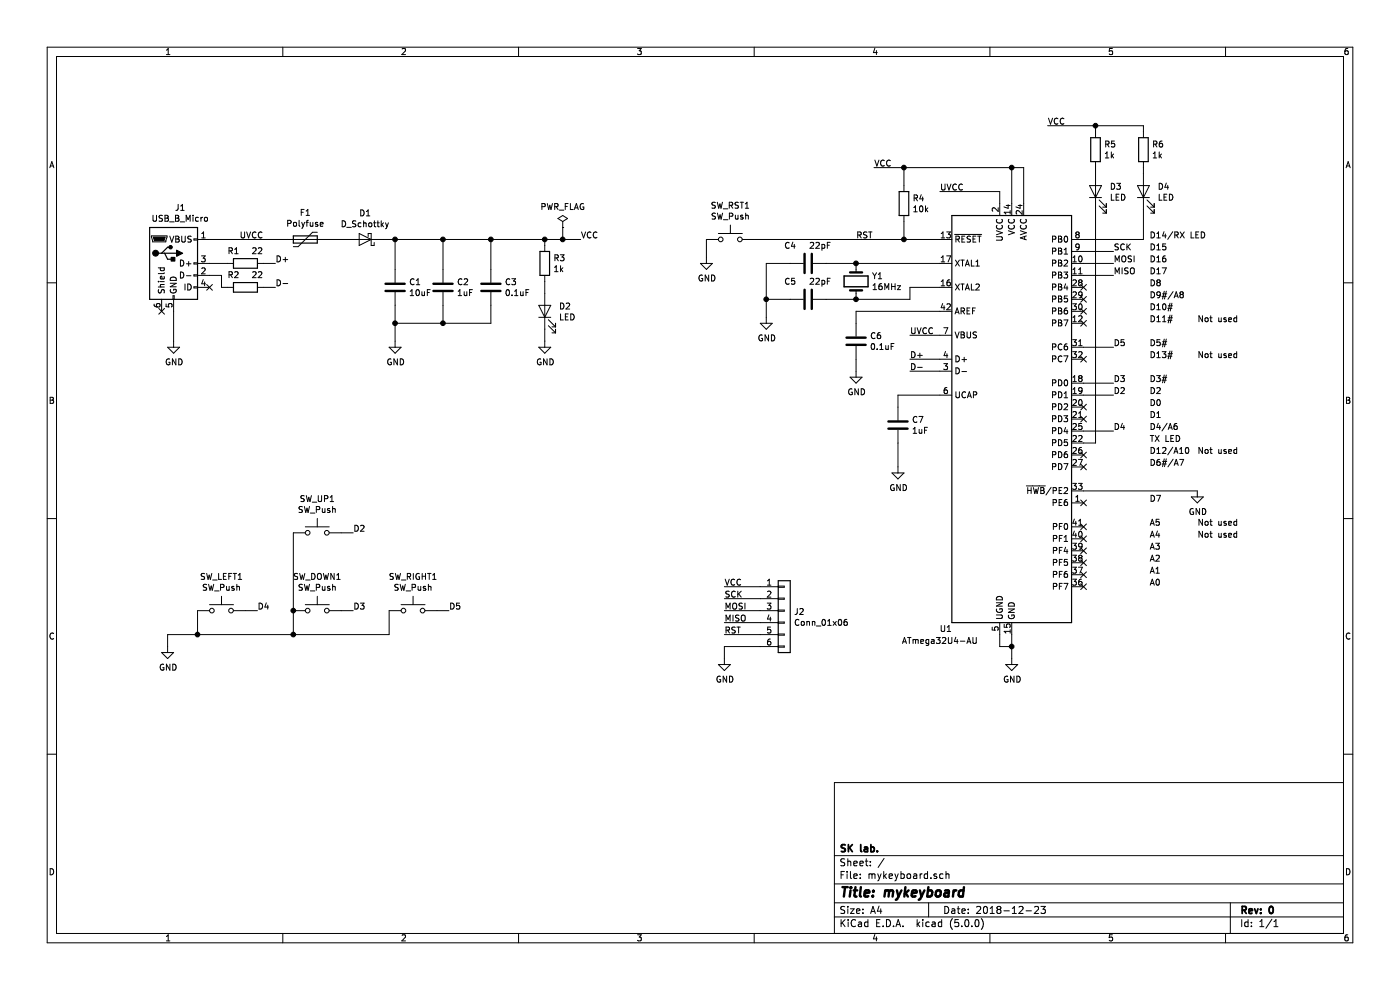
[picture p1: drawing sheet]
EESchema Schematic File Version 4
LIBS:mykeyboard-cache
EELAYER 26 0
EELAYER END
$Descr A4 11693 8268
encoding utf-8
Sheet 1 1
Title "mykeyboard"
Date "2018-12-23"
Rev "0"
Comp "SK lab."
Comment1 ""
Comment2 ""
Comment3 ""
Comment4 ""
$EndDescr
$Comp
L MCU_Microchip_ATmega:ATmega32U4-AU U1
U 1 1
P 8450 3500
F 0 "U1" H 7900 1750 50  0000 C CNN
F 1 "ATmega32U4-AU" H 7850 1650 50  0000 C CNN
F 2 "Package_QFP:TQFP-44_10x10mm_P0.8mm" H 8450 3500 50  0001 C CIN
F 3 "http://ww1.microchip.com/downloads/en/DeviceDoc/Atmel-7766-8-bit-AVR-ATmega16U4-32U4_Datasheet.pdf" H 8450 3500 50  0001 C CNN
	1    8450 3500
	1    0    0    -1  
$EndComp
$Comp
L Switch:SW_Push SW_RST1
U 1 1
P 6100 2000
F 0 "SW_RST1" H 6100 2285 50  0000 C CNN
F 1 "SW_Push" H 6100 2194 50  0000 C CNN
F 2 "Button_Switch_THT:SW_PUSH-12mm" H 6100 2200 50  0001 C CNN
F 3 "" H 6100 2200 50  0001 C CNN
	1    6100 2000
	1    0    0    -1  
$EndComp
$Comp
L Switch:SW_Push SW_LEFT1
U 1 1
P 1850 5100
F 0 "SW_LEFT1" H 1850 5385 50  0000 C CNN
F 1 "SW_Push" H 1850 5294 50  0000 C CNN
F 2 "Button_Switch_Keyboard:SW_Cherry_MX1A_1.50u_Plate" H 1850 5300 50  0001 C CNN
F 3 "" H 1850 5300 50  0001 C CNN
	1    1850 5100
	1    0    0    -1  
$EndComp
$Comp
L Switch:SW_Push SW_DOWN1
U 1 1
P 2650 5100
F 0 "SW_DOWN1" H 2650 5385 50  0000 C CNN
F 1 "SW_Push" H 2650 5294 50  0000 C CNN
F 2 "Button_Switch_Keyboard:SW_Cherry_MX1A_1.50u_Plate" H 2650 5300 50  0001 C CNN
F 3 "" H 2650 5300 50  0001 C CNN
	1    2650 5100
	1    0    0    -1  
$EndComp
$Comp
L Switch:SW_Push SW_RIGHT1
U 1 1
P 3450 5100
F 0 "SW_RIGHT1" H 3450 5385 50  0000 C CNN
F 1 "SW_Push" H 3450 5294 50  0000 C CNN
F 2 "Button_Switch_Keyboard:SW_Cherry_MX1A_1.50u_Plate" H 3450 5300 50  0001 C CNN
F 3 "" H 3450 5300 50  0001 C CNN
	1    3450 5100
	1    0    0    -1  
$EndComp
$Comp
L Switch:SW_Push SW_UP1
U 1 1
P 2650 4450
F 0 "SW_UP1" H 2650 4735 50  0000 C CNN
F 1 "SW_Push" H 2650 4644 50  0000 C CNN
F 2 "Button_Switch_Keyboard:SW_Cherry_MX1A_1.50u_Plate" H 2650 4650 50  0001 C CNN
F 3 "" H 2650 4650 50  0001 C CNN
	1    2650 4450
	1    0    0    -1  
$EndComp
$Comp
L Connector:USB_B_Micro J1
U 1 1
P 1450 2200
F 0 "J1" H 1505 2667 50  0000 C CNN
F 1 "USB_B_Micro" H 1505 2576 50  0000 C CNN
F 2 "Connector_USB:USB_Micro-B_Molex-105017-0001" H 1600 2150 50  0001 C CNN
F 3 "~" H 1600 2150 50  0001 C CNN
	1    1450 2200
	1    0    0    -1  
$EndComp
$Comp
L power:GND #PWR02
U 1 1
P 1450 2850
F 0 "#PWR02" H 1450 2600 50  0001 C CNN
F 1 "GND" H 1455 2677 50  0000 C CNN
F 2 "" H 1450 2850 50  0001 C CNN
F 3 "" H 1450 2850 50  0001 C CNN
	1    1450 2850
	1    0    0    -1  
$EndComp
$Comp
L Device:R R1
U 1 1
P 2050 2200
F 0 "R1" V 2150 2300 50  0000 C CNN
F 1 "22" V 2150 2100 50  0000 C CNN
F 2 "Resistor_SMD:R_0603_1608Metric_Pad1.05x0.95mm_HandSolder" V 1980 2200 50  0001 C CNN
F 3 "~" H 2050 2200 50  0001 C CNN
	1    2050 2200
	0    -1   -1   0   
$EndComp
$Comp
L Device:R R2
U 1 1
P 2050 2400
F 0 "R2" V 2150 2500 50  0000 C CNN
F 1 "22" V 2150 2300 50  0000 C CNN
F 2 "Resistor_SMD:R_0603_1608Metric_Pad1.05x0.95mm_HandSolder" V 1980 2400 50  0001 C CNN
F 3 "~" H 2050 2400 50  0001 C CNN
	1    2050 2400
	0    -1   -1   0   
$EndComp
Wire Wire Line
	1900 2400 1850 2400
Wire Wire Line
	1850 2400 1850 2300
Wire Wire Line
	1850 2300 1750 2300
Wire Wire Line
	1750 2200 1900 2200
Text Label 2000 2000 0    50   ~ 0
UVCC
Wire Wire Line
	2200 2200 2300 2200
Wire Wire Line
	2200 2400 2300 2400
Text Label 2300 2200 0    50   ~ 0
D+
Text Label 2300 2400 0    50   ~ 0
D-
Wire Wire Line
	7850 3000 7600 3000
Wire Wire Line
	7850 3100 7600 3100
Text Label 7600 3000 0    50   ~ 0
D+
Text Label 7600 3100 0    50   ~ 0
D-
$Comp
L Device:Crystal Y1
U 1 1
P 7150 2350
F 0 "Y1" V 7104 2481 50  0000 L CNN
F 1 "16MHz" V 7195 2481 50  0000 L CNN
F 2 "Crystal:Crystal_SMD_3215-2Pin_3.2x1.5mm" H 7150 2350 50  0001 C CNN
F 3 "~" H 7150 2350 50  0001 C CNN
	1    7150 2350
	0    1    1    0   
$EndComp
$Comp
L Device:C C4
U 1 1
P 6750 2200
F 0 "C4" V 6600 2050 50  0000 C CNN
F 1 "22pF" V 6600 2300 50  0000 C CNN
F 2 "Capacitor_SMD:C_0603_1608Metric_Pad1.05x0.95mm_HandSolder" H 6788 2050 50  0001 C CNN
F 3 "~" H 6750 2200 50  0001 C CNN
	1    6750 2200
	0    1    1    0   
$EndComp
$Comp
L Device:C C5
U 1 1
P 6750 2500
F 0 "C5" V 6600 2350 50  0000 C CNN
F 1 "22pF" V 6600 2600 50  0000 C CNN
F 2 "Capacitor_SMD:C_0603_1608Metric_Pad1.05x0.95mm_HandSolder" H 6788 2350 50  0001 C CNN
F 3 "~" H 6750 2500 50  0001 C CNN
	1    6750 2500
	0    1    1    0   
$EndComp
Wire Wire Line
	6900 2200 7150 2200
Wire Wire Line
	7150 2200 7850 2200
Connection ~ 7150 2200
Wire Wire Line
	7850 2400 7600 2400
Wire Wire Line
	7600 2400 7600 2500
Wire Wire Line
	7600 2500 7150 2500
Connection ~ 7150 2500
Wire Wire Line
	7150 2500 6900 2500
$Comp
L power:GND #PWR07
U 1 1
P 6400 2650
F 0 "#PWR07" H 6400 2400 50  0001 C CNN
F 1 "GND" H 6405 2477 50  0000 C CNN
F 2 "" H 6400 2650 50  0001 C CNN
F 3 "" H 6400 2650 50  0001 C CNN
	1    6400 2650
	1    0    0    -1  
$EndComp
Wire Wire Line
	6600 2500 6400 2500
Wire Wire Line
	6400 2500 6400 2650
Wire Wire Line
	6600 2200 6400 2200
Wire Wire Line
	6400 2200 6400 2500
Connection ~ 6400 2500
$Comp
L Device:C C7
U 1 1
P 7500 3550
F 0 "C7" H 7615 3596 50  0000 L CNN
F 1 "1uF" H 7615 3505 50  0000 L CNN
F 2 "Capacitor_SMD:C_0603_1608Metric_Pad1.05x0.95mm_HandSolder" H 7538 3400 50  0001 C CNN
F 3 "~" H 7500 3550 50  0001 C CNN
	1    7500 3550
	1    0    0    -1  
$EndComp
Wire Wire Line
	7850 3300 7500 3300
Wire Wire Line
	7500 3300 7500 3400
$Comp
L power:GND #PWR09
U 1 1
P 7500 3900
F 0 "#PWR09" H 7500 3650 50  0001 C CNN
F 1 "GND" H 7505 3727 50  0000 C CNN
F 2 "" H 7500 3900 50  0001 C CNN
F 3 "" H 7500 3900 50  0001 C CNN
	1    7500 3900
	1    0    0    -1  
$EndComp
Wire Wire Line
	7500 3700 7500 3900
Wire Wire Line
	7850 2800 7600 2800
Text Label 7600 2800 0    50   ~ 0
UVCC
$Comp
L Device:C C6
U 1 1
P 7150 2850
F 0 "C6" H 7265 2896 50  0000 L CNN
F 1 "0.1uF" H 7265 2805 50  0000 L CNN
F 2 "Capacitor_SMD:C_0603_1608Metric_Pad1.05x0.95mm_HandSolder" H 7188 2700 50  0001 C CNN
F 3 "~" H 7150 2850 50  0001 C CNN
	1    7150 2850
	1    0    0    -1  
$EndComp
$Comp
L power:GND #PWR08
U 1 1
P 7150 3100
F 0 "#PWR08" H 7150 2850 50  0001 C CNN
F 1 "GND" H 7155 2927 50  0000 C CNN
F 2 "" H 7150 3100 50  0001 C CNN
F 3 "" H 7150 3100 50  0001 C CNN
	1    7150 3100
	1    0    0    -1  
$EndComp
Wire Wire Line
	7150 3000 7150 3100
Wire Wire Line
	7150 2700 7150 2600
Wire Wire Line
	7150 2600 7850 2600
Wire Wire Line
	7850 1600 8350 1600
Wire Wire Line
	8350 1600 8350 1700
Text Label 7850 1600 0    50   ~ 0
UVCC
Wire Wire Line
	7300 1400 7550 1400
Wire Wire Line
	8550 1400 8550 1700
Wire Wire Line
	8450 1700 8450 1400
Connection ~ 8450 1400
Wire Wire Line
	8450 1400 8550 1400
$Comp
L Device:R R4
U 1 1
P 7550 1700
F 0 "R4" H 7620 1746 50  0000 L CNN
F 1 "10k" H 7620 1655 50  0000 L CNN
F 2 "Resistor_SMD:R_0603_1608Metric_Pad1.05x0.95mm_HandSolder" V 7480 1700 50  0001 C CNN
F 3 "~" H 7550 1700 50  0001 C CNN
	1    7550 1700
	1    0    0    -1  
$EndComp
Wire Wire Line
	7550 1550 7550 1400
Connection ~ 7550 1400
Wire Wire Line
	7550 1400 8450 1400
Wire Wire Line
	7550 1850 7550 2000
Wire Wire Line
	7550 2000 7850 2000
Text Label 7300 1400 0    50   ~ 0
VCC
$Comp
L power:GND #PWR010
U 1 1
P 8450 5500
F 0 "#PWR010" H 8450 5250 50  0001 C CNN
F 1 "GND" H 8455 5327 50  0000 C CNN
F 2 "" H 8450 5500 50  0001 C CNN
F 3 "" H 8450 5500 50  0001 C CNN
	1    8450 5500
	1    0    0    -1  
$EndComp
Wire Wire Line
	8450 5300 8450 5400
Wire Wire Line
	8350 5300 8350 5400
Wire Wire Line
	8350 5400 8450 5400
Connection ~ 8450 5400
Wire Wire Line
	8450 5400 8450 5500
$Comp
L power:GND #PWR011
U 1 1
P 10000 4100
F 0 "#PWR011" H 10000 3850 50  0001 C CNN
F 1 "GND" H 10005 3927 50  0000 C CNN
F 2 "" H 10000 4100 50  0001 C CNN
F 3 "" H 10000 4100 50  0001 C CNN
	1    10000 4100
	1    0    0    -1  
$EndComp
Wire Wire Line
	9050 4100 10000 4100
Connection ~ 7550 2000
$Comp
L power:GND #PWR05
U 1 1
P 5900 2150
F 0 "#PWR05" H 5900 1900 50  0001 C CNN
F 1 "GND" H 5905 1977 50  0000 C CNN
F 2 "" H 5900 2150 50  0001 C CNN
F 3 "" H 5900 2150 50  0001 C CNN
	1    5900 2150
	1    0    0    -1  
$EndComp
Wire Wire Line
	5900 2000 5900 2150
$Comp
L power:GND #PWR01
U 1 1
P 1400 5400
F 0 "#PWR01" H 1400 5150 50  0001 C CNN
F 1 "GND" H 1405 5227 50  0000 C CNN
F 2 "" H 1400 5400 50  0001 C CNN
F 3 "" H 1400 5400 50  0001 C CNN
	1    1400 5400
	1    0    0    -1  
$EndComp
Wire Wire Line
	3250 5100 3250 5300
Wire Wire Line
	3250 5300 2450 5300
Wire Wire Line
	1400 5300 1400 5400
Wire Wire Line
	1650 5100 1650 5300
Connection ~ 1650 5300
Wire Wire Line
	1650 5300 1400 5300
Wire Wire Line
	2450 5100 2450 5300
Connection ~ 2450 5300
Wire Wire Line
	2450 5300 1650 5300
Wire Wire Line
	2450 4450 2450 5100
Connection ~ 2450 5100
Wire Wire Line
	2050 5100 2150 5100
Wire Wire Line
	2850 5100 2950 5100
Wire Wire Line
	2850 4450 2950 4450
Wire Wire Line
	3650 5100 3750 5100
Wire Wire Line
	9050 2100 9300 2100
Wire Wire Line
	9050 2200 9300 2200
Wire Wire Line
	9050 2300 9300 2300
Text Label 9300 2300 0    50   ~ 0
MISO
Text Label 9300 2200 0    50   ~ 0
MOSI
Text Label 7150 2000 0    50   ~ 0
RST
Wire Wire Line
	9050 2000 9550 2000
Text Label 9300 2100 0    50   ~ 0
SCK
Text Notes 9600 2000 0    50   ~ 0
D14/RX LED
Text Notes 9600 2100 0    50   ~ 0
D15
Text Notes 9600 2200 0    50   ~ 0
D16
Text Notes 9600 2300 0    50   ~ 0
D17
Text Notes 9600 2400 0    50   ~ 0
D8
Text Notes 9600 2500 0    50   ~ 0
D9#/A8
Text Notes 9600 2600 0    50   ~ 0
D10#
Text Notes 9600 2700 0    50   ~ 0
D11#
Text Notes 10000 2700 0    50   ~ 0
Not used
Text Notes 9600 2900 0    50   ~ 0
D5#
Text Notes 9600 3000 0    50   ~ 0
D13#
Text Notes 9600 4900 0    50   ~ 0
A0
Text Notes 9600 4800 0    50   ~ 0
A1
Text Notes 9600 4700 0    50   ~ 0
A2
Text Notes 9600 4600 0    50   ~ 0
A3
Text Notes 9600 4500 0    50   ~ 0
A4
Text Notes 9600 4400 0    50   ~ 0
A5
Text Notes 9600 3400 0    50   ~ 0
D0
Text Notes 9600 3500 0    50   ~ 0
D1
Text Notes 9600 3300 0    50   ~ 0
D2
Text Notes 9600 3200 0    50   ~ 0
D3#
Text Notes 9600 3600 0    50   ~ 0
D4/A6
Text Notes 9600 3900 0    50   ~ 0
D6#/A7
Text Notes 9600 4200 0    50   ~ 0
D7
Text Notes 9600 3800 0    50   ~ 0
D12/A10
Text Notes 10000 3800 0    50   ~ 0
Not used
Text Notes 9600 3700 0    50   ~ 0
TX LED
Wire Wire Line
	9050 3300 9300 3300
Wire Wire Line
	9050 3200 9300 3200
Wire Wire Line
	9050 3600 9300 3600
Wire Wire Line
	9050 2900 9300 2900
Text Label 9300 3300 0    50   ~ 0
D2
Text Label 9300 3200 0    50   ~ 0
D3
Text Label 9300 3600 0    50   ~ 0
D4
Text Label 9300 2900 0    50   ~ 0
D5
Text Label 2950 4450 0    50   ~ 0
D2
Text Label 2950 5100 0    50   ~ 0
D3
Text Label 2150 5100 0    50   ~ 0
D4
Text Label 3750 5100 0    50   ~ 0
D5
Text Notes 10000 3000 0    50   ~ 0
Not used
Text Notes 10000 4400 0    50   ~ 0
Not used
Text Notes 10000 4500 0    50   ~ 0
Not used
Wire Wire Line
	6350 4900 6050 4900
Wire Wire Line
	6350 5000 6050 5000
Wire Wire Line
	6350 5100 6050 5100
Wire Wire Line
	6350 5200 6050 5200
Wire Wire Line
	6350 5400 6050 5400
Text Label 6050 4900 0    50   ~ 0
VCC
Text Label 6050 5000 0    50   ~ 0
SCK
Text Label 6050 5100 0    50   ~ 0
MOSI
Text Label 6050 5200 0    50   ~ 0
MISO
$Comp
L power:GND #PWR06
U 1 1
P 6050 5500
F 0 "#PWR06" H 6050 5250 50  0001 C CNN
F 1 "GND" H 6055 5327 50  0000 C CNN
F 2 "" H 6050 5500 50  0001 C CNN
F 3 "" H 6050 5500 50  0001 C CNN
	1    6050 5500
	1    0    0    -1  
$EndComp
Wire Wire Line
	6050 5400 6050 5500
$Comp
L Connector_Generic:Conn_01x06 J2
U 1 1
P 6550 5100
F 0 "J2" H 6630 5092 50  0000 L CNN
F 1 "Conn_01x06" H 6630 5001 50  0000 L CNN
F 2 "Connector_JST:JST_EH_S06B-EH_1x06_P2.50mm_Horizontal" H 6550 5100 50  0001 C CNN
F 3 "~" H 6550 5100 50  0001 C CNN
	1    6550 5100
	1    0    0    -1  
$EndComp
Wire Wire Line
	6350 5300 6050 5300
Text Label 6050 5300 0    50   ~ 0
RST
Wire Wire Line
	1450 2600 1450 2850
$Comp
L Device:C C1
U 1 1
P 3300 2400
F 0 "C1" H 3415 2446 50  0000 L CNN
F 1 "10uF" H 3415 2355 50  0000 L CNN
F 2 "Capacitor_SMD:C_0603_1608Metric_Pad1.05x0.95mm_HandSolder" H 3338 2250 50  0001 C CNN
F 3 "~" H 3300 2400 50  0001 C CNN
	1    3300 2400
	1    0    0    -1  
$EndComp
Wire Wire Line
	6300 2000 7550 2000
$Comp
L power:GND #PWR03
U 1 1
P 3300 2850
F 0 "#PWR03" H 3300 2600 50  0001 C CNN
F 1 "GND" H 3305 2677 50  0000 C CNN
F 2 "" H 3300 2850 50  0001 C CNN
F 3 "" H 3300 2850 50  0001 C CNN
	1    3300 2850
	1    0    0    -1  
$EndComp
Wire Wire Line
	3300 2550 3300 2700
$Comp
L Device:Polyfuse F1
U 1 1
P 2550 2000
F 0 "F1" V 2325 2000 50  0000 C CNN
F 1 "Polyfuse" V 2416 2000 50  0000 C CNN
F 2 "Diode_SMD:D_1206_3216Metric_Pad1.42x1.75mm_HandSolder" H 2600 1800 50  0001 L CNN
F 3 "~" H 2550 2000 50  0001 C CNN
	1    2550 2000
	0    1    1    0   
$EndComp
Wire Wire Line
	1750 2000 2400 2000
$Comp
L Device:R R3
U 1 1
P 4550 2200
F 0 "R3" H 4620 2246 50  0000 L CNN
F 1 "1k" H 4620 2155 50  0000 L CNN
F 2 "Resistor_SMD:R_0603_1608Metric_Pad1.05x0.95mm_HandSolder" V 4480 2200 50  0001 C CNN
F 3 "~" H 4550 2200 50  0001 C CNN
	1    4550 2200
	1    0    0    -1  
$EndComp
$Comp
L Device:LED D2
U 1 1
P 4550 2600
F 0 "D2" V 4588 2483 50  0000 R CNN
F 1 "LED" V 4497 2483 50  0000 R CNN
F 2 "LED_THT:LED_D3.0mm" H 4550 2600 50  0001 C CNN
F 3 "~" H 4550 2600 50  0001 C CNN
	1    4550 2600
	0    -1   -1   0   
$EndComp
$Comp
L power:GND #PWR04
U 1 1
P 4550 2850
F 0 "#PWR04" H 4550 2600 50  0001 C CNN
F 1 "GND" H 4555 2677 50  0000 C CNN
F 2 "" H 4550 2850 50  0001 C CNN
F 3 "" H 4550 2850 50  0001 C CNN
	1    4550 2850
	1    0    0    -1  
$EndComp
Wire Wire Line
	4550 2750 4550 2850
Wire Wire Line
	4550 2350 4550 2450
Wire Wire Line
	4550 2000 4550 2050
Wire Wire Line
	3300 2000 3300 2250
Wire Wire Line
	4550 2000 4700 2000
Text Label 4850 2000 0    50   ~ 0
VCC
$Comp
L Device:D_Schottky D1
U 1 1
P 3050 2000
F 0 "D1" H 3050 1784 50  0000 C CNN
F 1 "D_Schottky" H 3050 1875 50  0000 C CNN
F 2 "Diode_SMD:D_1206_3216Metric_Pad1.42x1.75mm_HandSolder" H 3050 2000 50  0001 C CNN
F 3 "~" H 3050 2000 50  0001 C CNN
	1    3050 2000
	-1   0    0    1   
$EndComp
Wire Wire Line
	2700 2000 2900 2000
Wire Wire Line
	3200 2000 3300 2000
$Comp
L Device:LED D4
U 1 1
P 9550 1600
F 0 "D4" V 9588 1483 50  0000 R CNN
F 1 "LED" V 9497 1483 50  0000 R CNN
F 2 "LED_THT:LED_D3.0mm" H 9550 1600 50  0001 C CNN
F 3 "~" H 9550 1600 50  0001 C CNN
	1    9550 1600
	0    -1   -1   0   
$EndComp
$Comp
L Device:R R6
U 1 1
P 9550 1250
F 0 "R6" H 9620 1296 50  0000 L CNN
F 1 "1k" H 9620 1205 50  0000 L CNN
F 2 "Resistor_SMD:R_0603_1608Metric_Pad1.05x0.95mm_HandSolder" V 9480 1250 50  0001 C CNN
F 3 "~" H 9550 1250 50  0001 C CNN
	1    9550 1250
	1    0    0    -1  
$EndComp
Wire Wire Line
	8750 1050 9150 1050
Wire Wire Line
	9550 1050 9550 1100
Wire Wire Line
	9550 1400 9550 1450
Wire Wire Line
	9550 1750 9550 2000
Text Label 8750 1050 0    50   ~ 0
VCC
Wire Wire Line
	9050 3700 9150 3700
$Comp
L Device:R R5
U 1 1
P 9150 1250
F 0 "R5" H 9220 1296 50  0000 L CNN
F 1 "1k" H 9220 1205 50  0000 L CNN
F 2 "Resistor_SMD:R_0603_1608Metric_Pad1.05x0.95mm_HandSolder" V 9080 1250 50  0001 C CNN
F 3 "~" H 9150 1250 50  0001 C CNN
	1    9150 1250
	1    0    0    -1  
$EndComp
$Comp
L Device:LED D3
U 1 1
P 9150 1600
F 0 "D3" V 9188 1483 50  0000 R CNN
F 1 "LED" V 9097 1483 50  0000 R CNN
F 2 "LED_THT:LED_D3.0mm" H 9150 1600 50  0001 C CNN
F 3 "~" H 9150 1600 50  0001 C CNN
	1    9150 1600
	0    -1   -1   0   
$EndComp
Wire Wire Line
	9150 1750 9150 3700
Wire Wire Line
	9150 1050 9150 1100
Connection ~ 9150 1050
Wire Wire Line
	9150 1050 9550 1050
Wire Wire Line
	9150 1400 9150 1450
$Comp
L Device:C C2
U 1 1
P 3700 2400
F 0 "C2" H 3815 2446 50  0000 L CNN
F 1 "1uF" H 3815 2355 50  0000 L CNN
F 2 "Capacitor_SMD:C_0603_1608Metric_Pad1.05x0.95mm_HandSolder" H 3738 2250 50  0001 C CNN
F 3 "~" H 3700 2400 50  0001 C CNN
	1    3700 2400
	1    0    0    -1  
$EndComp
$Comp
L Device:C C3
U 1 1
P 4100 2400
F 0 "C3" H 4215 2446 50  0000 L CNN
F 1 "0.1uF" H 4215 2355 50  0000 L CNN
F 2 "Capacitor_SMD:C_0603_1608Metric_Pad1.05x0.95mm_HandSolder" H 4138 2250 50  0001 C CNN
F 3 "~" H 4100 2400 50  0001 C CNN
	1    4100 2400
	1    0    0    -1  
$EndComp
Wire Wire Line
	4100 2550 4100 2700
Wire Wire Line
	4100 2700 3700 2700
Connection ~ 3300 2700
Wire Wire Line
	3300 2700 3300 2850
Wire Wire Line
	3700 2550 3700 2700
Connection ~ 3700 2700
Wire Wire Line
	3700 2700 3300 2700
Connection ~ 4550 2000
Wire Wire Line
	4100 2000 4100 2250
Wire Wire Line
	3700 2250 3700 2000
Connection ~ 3300 2000
Connection ~ 3700 2000
Connection ~ 4100 2000
Wire Wire Line
	3300 2000 3700 2000
Wire Wire Line
	4100 2000 4550 2000
Wire Wire Line
	3700 2000 4100 2000
NoConn ~ 9050 2400
NoConn ~ 9050 2500
NoConn ~ 9050 2600
NoConn ~ 9050 2700
NoConn ~ 9050 3000
NoConn ~ 9050 3400
NoConn ~ 9050 3500
NoConn ~ 9050 3800
NoConn ~ 9050 3900
NoConn ~ 9050 4200
NoConn ~ 9050 4400
NoConn ~ 9050 4500
NoConn ~ 9050 4600
NoConn ~ 9050 4700
NoConn ~ 9050 4800
NoConn ~ 9050 4900
NoConn ~ 1350 2600
NoConn ~ 1750 2400
$Comp
L power:PWR_FLAG #FLG0101
U 1 1
P 4700 1900
F 0 "#FLG0101" H 4700 1975 50  0001 C CNN
F 1 "PWR_FLAG" H 4700 2074 50  0000 C CNN
F 2 "" H 4700 1900 50  0001 C CNN
F 3 "~" H 4700 1900 50  0001 C CNN
	1    4700 1900
	1    0    0    -1  
$EndComp
Wire Wire Line
	4700 1900 4700 2000
Connection ~ 4700 2000
Wire Wire Line
	4700 2000 4850 2000
$EndSCHEMATC
